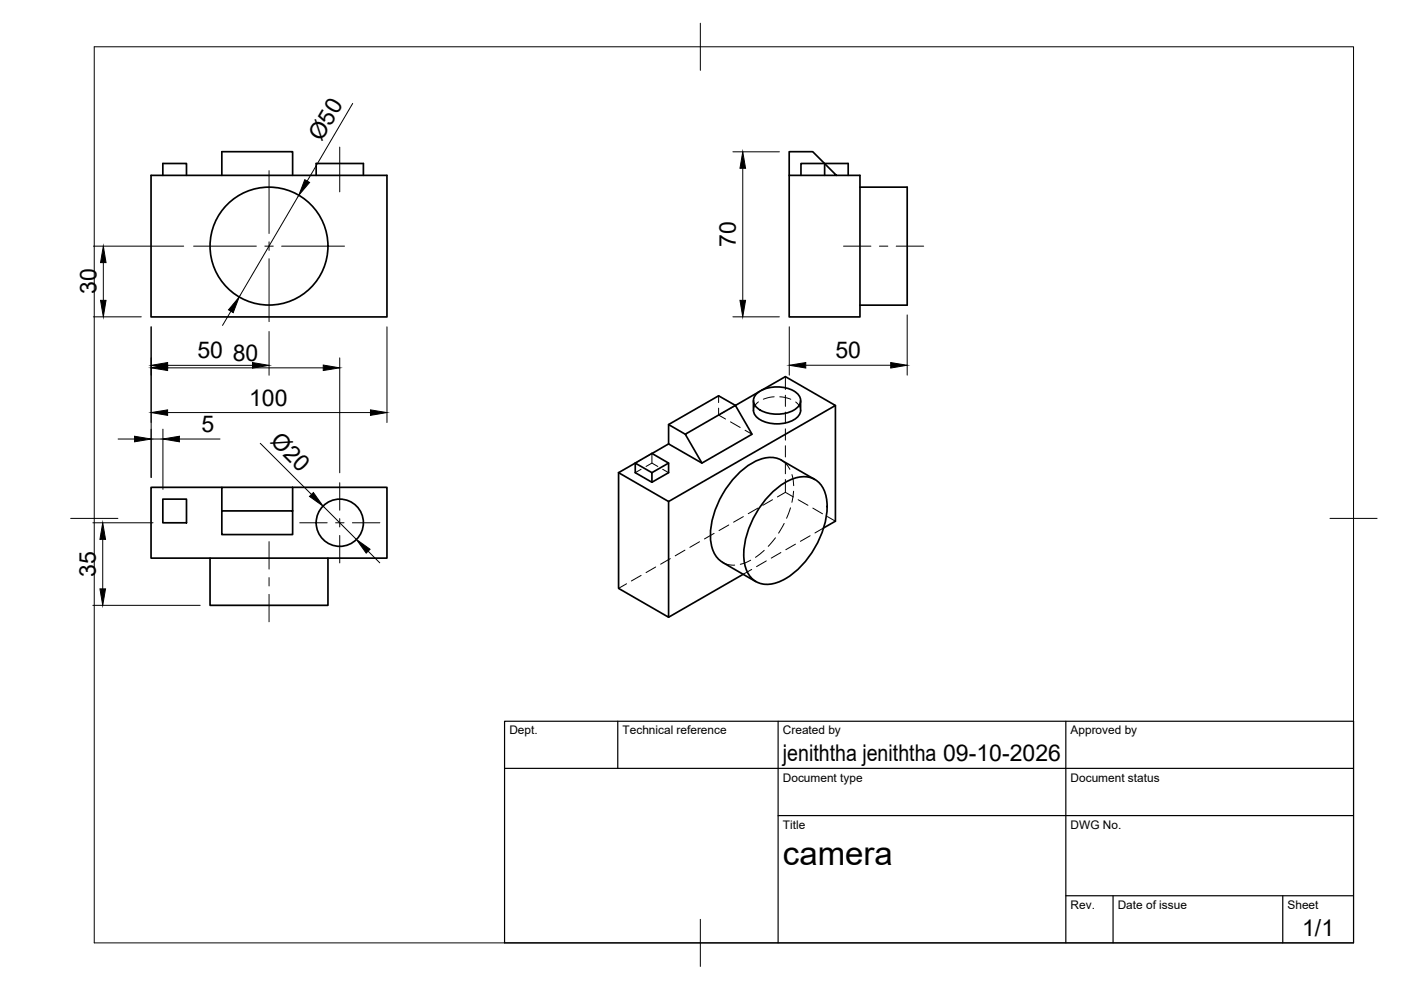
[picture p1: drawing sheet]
<svg xmlns="http://www.w3.org/2000/svg" width="297mm" height="210mm" viewBox="0 0 297 210" stroke-linecap="round" stroke-linejoin="round" font-family="sans-serif">
<!-- layer: Visible -->
<g fill="none" stroke="#000" stroke-width=".36">
<path d="M32 37.2h50v30h-50zM34.5 37.2v-2.5h5v2.5M47 37.2v-5h15v5M67 37.2v-2.5h10v2.5M167.3 37.2v30h15v-30h-15v-5h5l5 5M174.8 37.2v-2.5h5v2.5M174.8 34.7h-5v2.5M182.3 39.7h10v25h-10M134.7 98.2l3.5 2v2l-3.5-2zM138.2 96.1l3.6 2.1v2l-3.6 2M138.2 96.1l-7.1 4.1M141.8 94.1l-3.6 2.1"/>
<path d="M141.8 98.2l-3.6 2M145.3 92.1l10.6-6.1 3.5 6.1-10.6 6.1zM145.3 92.1l-3.5-2.1v4.1l7 4.1M155.9 86l-3.5-2.1-10.6 6.1M159.7 84.9v2.1a3.4 3.4 0 0 0 3.1 2.6 6.7 6.7 0 0 0 6.6-1.5l.4-1.1M160.6 83.3a7.4 7.4 0 0 1 8.3 0 2.07 2.07 0 0 1 .8 2 2.07 2.07 0 0 1-1.4 1.7 7.5 7.5 0 0 1-7.7-.5 1.94 1.94 0 0 1 0-3.2zM161 83l-5.1 3M161.4 82.8l5.1-2.9 10.6 6.1-35.3 20.3-10.7-6.1M169.7 84.9v2.1M177.1 86v24.5l-2.5 1.4M34.5 105.8h5v5h-5zM44.5 118.3v10h25v-10"/>
<path d="M47 103.3h-15v15h50v-15h-20M62 103.3v5h-15v5h15v-5M62 103.3h-15v5M131.1 100.2v24.5l10.7 6.2v-24.6M153.2 119.2l7.1 4.1M163.5 104.6a10.5 10.5 0 0 1 7.5-3.5 4.9 4.9 0 0 1 4.3 5 19 19 0 0 1-6.7 15.2 9.2 9.2 0 0 1-6.5 2.6 4.9 4.9 0 0 1-4.3-5 19 19 0 0 1 5.7-14.3zM172.7 101.7l-7-4.1a6 6 0 0 0-5.7 .3 19.2 19.2 0 0 0-9.4 16.2 6 6 0 0 0 2.6 5.1M157.6 121.8l-15.8 9.1"/>
<circle cx="57" cy="52.2" r="12.5"/>
<circle cx="72" cy="110.8" r="5"/>
</g>
<!-- layer: Hidden -->
<g fill="none" stroke="#000" stroke-width=".21">
<path d="M166.5 79.9v2.7M135.9 97.5l-1.2 .7M135.9 99.5l-1.2 .7M137 98.9l1.2-.7 1.3 .7M137 96.9l1.2-.7v2M140.5 99.5l1.3 .7M152.4 88l1.4 .9M152.4 83.9v1.5M152.4 86.5v1.5M153.6 87.3l-1.2 .7M154.9 89.4l2 1.2M155.9 86l-1.2 .7"/>
<path d="M158 91.2l1.4 .9M160.8 85.2l-.9 1.1-.2 .7M161.4 82.8l-.4 .2M164.1 84.1l-2.3 .5M165.3 84.1l1 .1 1.4 .5M165.7 97.6a4.5 4.5 0 0 1 1.8 1.9M166.5 83.8v2.4M166.5 87.4v2.3M166.5 90.9v2.4M166.5 94.5v2.4M166.5 98.1v2.3M168.7 85.2l.7 .7 .3 1.1"/>
<path d="M142.1 118.4l-2 1.2M145.2 116.6l-2 1.2M148.3 114.9l-2 1.1M151.4 113.1l-2 1.2M153.2 119.2a4.4 4.4 0 0 0 2.6 .6M154.5 111.3l-2.1 1.2M157.6 109.5l-2.1 1.2M159.2 118.8l-2.2 .8M160.7 107.7l-2.1 1.2M162 116.7l-1.8 1.5M162.5 118.9l-2.1 1.2M163.8 106l-2.1 1.1"/>
<path d="M164.4 114l-1.5 1.8M165.6 117.2l-2.1 1.1M166.3 111l-1.2 2M166.5 101.7v2.7M166.5 104.4l1.7 1M166.5 104.4l-1.7 1M167.6 107.7l-.8 2.2M167.9 100.6l.4 2.4M168.3 104.2l-.4 2.3M168.7 115.4l-2.1 1.2M169.2 106l2.1 1.1M171.8 113.6l-2.1 1.2"/>
<path d="M172.3 107.7l2.1 1.2M174.6 111.9l-1.8 1.1M175.4 109.5l1.7 1M132.8 123.8l-1.7 .9M135.9 122l-2 1.2M139 120.2l-2 1.2M159.4 120.7l-1.8 1.1"/>
</g>
<!-- layer: BORDER -->
<path d="M20 9.9h267v190h-267zM148.5 4.9v10M15 109.9h10M282 109.9h10M148.5 194.9v10" fill="none" stroke="#000" stroke-width=".21"/>
<!-- layer: TITLEBLOCK -->
<path d="M107 152.9h180v47h-180zM131 152.9v10M165 152.9v47M226 152.9v47M107 162.9h180M165 172.9h122M226 189.9h61M236 189.9v10M272 189.9v10" fill="none" stroke="#000" stroke-width=".25"/>
<!-- layer: Smart Centers -->
<g fill="none" stroke="#000" stroke-width=".21">
<path d="M57 36.2v13.3M72 31.2v9.5M41 52.2h13.4M56.2 52.2h1.7M57 51.3v1.8M57 54.9v13.3M59.7 52.2h13.3M178.8 52.2h5.9M186.5 52.2h1.7M190 52.2h5.8M57 114.8v5.9M63.5 110.8h5.9"/>
<path d="M71.1 110.8h1.8M72 102.4v5.8M72 110v1.7M72 113.5v5.9M74.7 110.8h5.8M57 122.5v1.7M57 126v5.8"/>
</g>
<!-- layer: FD_Dimensions -->
<g fill="none" stroke="#000" stroke-width=".21">
<path d="M74.8 21.9l-9.7 16.5M155.4 32.2h9.8M157.5 35.7v28M19.8 52.2h19.1M21.9 55.7v8M63.4 41.4l-12.7 21.6M19.8 67.2h10.2M32 69.3v32M35.5 77.5h18M35.5 78h33M49 66l-1.8 3M57 70.3v9.3"/>
<path d="M72 75.9v24.3M82 69.3v20.3M155.4 67.2h9.8M167.3 69.3v10.2M170.8 77.4h18M192.3 66.8v12.7M25 93.1h3.5M32 93.1h2.5M34.5 91v12.8M35.5 87.5h43M38 93.1h8.7M55.2 94l10.8 10.8"/>
<path d="M19.7 110.8h12.7M21.8 114.4v10.5M68.5 107.3l7.1 7.1M78 116.9l2.5 2.4M19.7 128.3h22.7"/>
</g>
<g fill="#000" stroke="#000" stroke-width=".21">
<path d="M64.6 38.1l1 .6-2.2 2.7zM157.5 32.2l.6 3.5h-1.2zM21.9 52.2l.6 3.5h-1.2zM21.3 63.7h1.2l-.6 3.5zM32 77.5l3.5-.6v1.2zM32 78l3.5-.6v1.2zM50.7 63l-1.3 3.3-.9-.6zM53.5 76.9l3.5 .6-3.5 .6zM68.5 77.4l3.5 .6-3.5 .6zM156.9 63.7h1.2l-.6 3.5zM167.3 77.4l3.5-.5v1.1zM188.8 76.9l3.5 .5-3.5 .6z"/>
<path d="M28.5 92.5l3.5 .6-3.5 .6zM32 87.5l3.5-.6v1.2zM34.5 93.1l3.5-.6v1.2zM78.5 86.9l3.5 .6-3.5 .6zM21.8 110.8l.6 3.6h-1.2zM65.6 105.3l.8-.9 2.1 2.9zM75.6 114.4l2.9 2.1-.9 .8zM21.2 124.9h1.2l-.6 3.4z"/>
</g>
<text font-size="7" x="166" y="183.4">camera</text>
<g font-size="4.9">
<text x="68.2" y="30.1" transform="rotate(-60 68.2 30.1)">Ø50</text>
<text x="156" y="52.4" transform="rotate(-90 156 52.4)">70</text>
<text x="20.4" y="62.4" transform="rotate(-90 20.4 62.4)">30</text>
<text x="41.8" y="76">50</text>
<text x="49.3" y="76.5">80</text>
<text x="177.1" y="76">50</text>
<text x="52.8" y="86">100</text>
<text x="42.7" y="91.6">5</text>
<text x="57.1" y="93.7" transform="rotate(45 57.1 93.7)">Ø20</text>
<text x="20.3" y="122.3" transform="rotate(-90 20.3 122.3)">35</text>
<text x="166" y="161.4">jeniththa jeniththa 09-10-2026</text>
<text x="276.1" y="198.6">1/1</text>
</g>
<g font-size="2.5">
<text x="108" y="155.7">Dept.</text>
<text x="132" y="155.7">Technical reference</text>
<text x="166" y="155.7">Created by</text>
<text x="227" y="155.7">Approved by</text>
<text x="166" y="165.7">Document type</text>
<text x="227" y="165.7">Document status</text>
<text x="166" y="175.7">Title</text>
<text x="227" y="175.7">DWG No.</text>
<text x="227" y="192.7">Rev.</text>
<text x="237" y="192.7">Date of issue</text>
<text x="273" y="192.7">Sheet</text>
</g>
</svg>
